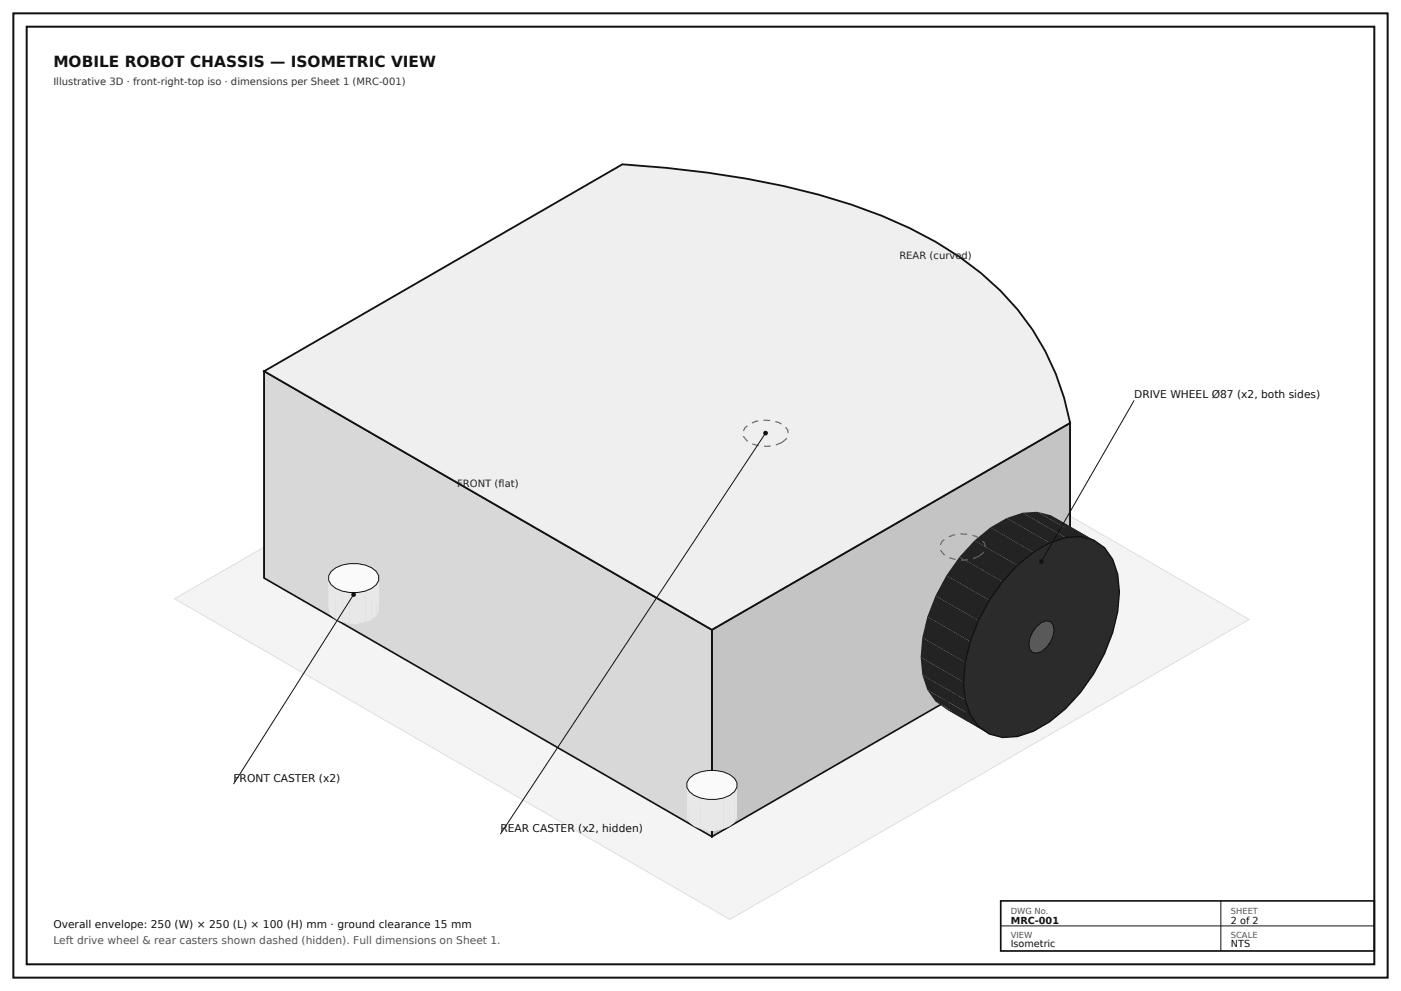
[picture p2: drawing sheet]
<svg xmlns="http://www.w3.org/2000/svg" width="420mm" height="297mm" viewBox="0 0 420 297" stroke-linecap="round" stroke-linejoin="round" font-family="sans-serif">
<path d="M4 4h412v289h-412zM8 8h404v281h-404z" fill="none" stroke="#111" stroke-width=".6"/>
<path d="M52.3 179.4l155.7-89.8 166.5 96.1-155.7 89.8z" fill="#f4f4f0" stroke="#e0e0da" stroke-width=".3"/>
<path d="M145 77.1l4.8-4 4.9-2.8 4.7-1.6a12 12 0 0 1 14.2 6.6l1.5 4.4a40 40 0 0 1-4 23.8 51.9 51.9 0 0 1-16.4 20.5l-4.9 2.8-4.8 1.6a12 12 0 0 1-14.1-6.6l-1.5-4.5a40 40 0 0 1 3.9-23.7l3.3-6.1 3.9-5.6z" fill="none" stroke="#666" stroke-width=".35" stroke-dasharray="2 1.6" stroke-linecap="butt"/>
<path d="M213.4 188.7l107.4-61.9v61.9l-107.4 62.1z" fill="#c4c4c4" stroke="#111" stroke-width=".5"/>
<path d="M79.2 111.3l134.2 77.4v62.1l-134.2-77.6z" fill="#d8d8d8" stroke="#111" stroke-width=".5"/>
<path d="M79.2 111.3l107.4-62.1a274.2 274.2 0 0 1 68.6 12.1 123.3 123.3 0 0 1 38.9 20.6 75.1 75.1 0 0 1 26.7 44.9l-107.4 61.9z" fill="#efefef" stroke="#111" stroke-width=".55"/>
<path d="M79.2 111.3v61.9M320.8 126.8v61.9M213.4 188.7v62.1" fill="none" stroke="#111" stroke-width=".5"/>
<g fill="#232323">
<path d="M322.2 164.7l12.9 7.4 .5 5.3-12.9-7.4z"/>
<path d="M320.7 160.2l12.9 7.4 1.5 4.5-12.9-7.4z"/>
<path d="M318.2 156.7l12.9 7.5 2.5 3.4-12.9-7.4z"/>
<path d="M315 154.4l12.9 7.5 3.2 2.3-12.9-7.5z"/>
<path d="M311 153.4l4 1 12.9 7.5-4-1.1z"/>
<path d="M306.6 153.7l4.4-.3 12.9 7.4-4.5 .3z"/>
<path d="M301.8 155.2l4.8-1.5 12.8 7.4-4.7 1.6z"/>
<path d="M296.9 158.1l4.9-2.9 12.9 7.5-4.9 2.8z"/>
<path d="M292.1 162l4.8-3.9 12.9 7.4-4.8 3.9z"/>
<path d="M292.1 162l12.9 7.4-4.5 4.9-12.8-7.4z"/>
<path d="M287.7 166.9l12.8 7.4-3.9 5.6-12.9-7.4z"/>
<path d="M283.7 172.5l12.9 7.4-3.3 6.1-12.9-7.5z"/>
<path d="M280.4 178.5l12.9 7.5-2.4 6.3-12.9-7.5z"/>
<path d="M278 184.8l12.9 7.5-1.5 6.2-12.9-7.4z"/>
<path d="M276.5 191.1l12.9 7.4-.5 5.9-12.9-7.4z"/>
<path d="M276 197l12.9 7.4 .5 5.3-12.9-7.4z"/>
<path d="M276.5 202.3l12.9 7.4 1.5 4.5-12.9-7.4z"/>
<path d="M278 206.8l12.9 7.4 2.4 3.5-12.9-7.5z"/>
<path d="M280.4 210.2l12.9 7.5 3.3 2.3-12.9-7.4z"/>
<path d="M283.7 212.6l4 1 12.8 7.4-3.9-1z"/>
<path d="M287.7 213.6l4.4-.3 12.9 7.4-4.5 .3z"/>
<path d="M292.1 213.3l4.8-1.6 12.9 7.4-4.8 1.6z"/>
<path d="M296.9 211.7l4.9-2.8 12.9 7.4-4.9 2.8z"/>
<path d="M301.8 208.9l4.8-3.9 12.8 7.4-4.7 3.9z"/>
<path d="M311 200.1l12.9 7.4-4.5 4.9-12.8-7.4z"/>
<path d="M315 194.5l12.9 7.4-4 5.6-12.9-7.4z"/>
<path d="M318.2 188.4l12.9 7.5-3.2 6-12.9-7.4z"/>
<path d="M320.7 182.1l12.9 7.5-2.5 6.3-12.9-7.5z"/>
<path d="M322.2 175.9l12.9 7.4-1.5 6.3-12.9-7.5z"/>
<path d="M322.7 170l12.9 7.4-.5 5.9-12.9-7.4z"/>
</g>
<path d="M305 169.4l4.8-3.9 4.9-2.8 4.7-1.6a12 12 0 0 1 14.2 6.5l1.5 4.5a40 40 0 0 1-4 23.8 51.9 51.9 0 0 1-16.4 20.4l-4.9 2.8-4.8 1.6a12 12 0 0 1-14.1-6.5l-1.5-4.5a40 40 0 0 1 3.9-23.7l3.3-6.1 3.9-5.6z" fill="#2b2b2b" stroke="#111" stroke-width=".4"/>
<path d="M310.8 187.7l1.4-1.1 1.5-.5 1.2 .2 .8 1a7.3 7.3 0 0 1-4.9 8.5l-1.2-.3-.9-.9a7.1 7.1 0 0 1 2.1-6.9z" fill="#5a5a5a" stroke="#111" stroke-width=".3"/>
<g fill="#e8e8e8">
<path d="M111.4 176.4l1.4-1.2v9.3l-1.4 1.2z"/>
<path d="M113.5 173.9v9.3l-.7 1.3v-9.3z"/>
<path d="M112.8 171.3l.7 1.3v9.3l-.7-1.3z"/>
<path d="M111.4 170.2l1.4 1.1v9.3l-1.4-1.2z"/>
<path d="M109.5 169.3l1.9 .9v9.2l-1.9-.8z"/>
<path d="M107.2 168.9l2.3 .4v9.3l-2.3-.4z"/>
<path d="M104.8 168.9h2.4v9.3h-2.4z"/>
<path d="M102.6 169.3l2.2-.4v9.3l-2.2 .4z"/>
<path d="M100.7 170.2l1.9-.9v9.3l-1.9 .8z"/>
<path d="M99.3 171.3l1.4-1.1v9.2l-1.4 1.2z"/>
<path d="M99.3 171.3v9.3l-.8 1.3v-9.3z"/>
<path d="M98.5 173.9l.8 1.3v9.3l-.8-1.3z"/>
<path d="M99.3 175.2l1.4 1.2v9.3l-1.4-1.2z"/>
<path d="M100.7 176.4l1.9 .8v9.3l-1.9-.8z"/>
<path d="M102.6 177.2l2.2 .4v9.3l-2.2-.4z"/>
<path d="M104.8 177.6h2.4v9.3h-2.4z"/>
<path d="M107.2 177.6l2.3-.4v9.3l-2.3 .4z"/>
<path d="M109.5 177.2l1.9-.8v9.3l-1.9 .8z"/>
</g>
<path d="M99.3 171.3a10.7 10.7 0 0 1 13.5 0 3.1 3.1 0 0 1-1.4 5.1 11.1 11.1 0 0 1-12.1-1.2l-.8-1.3v-1.3z" fill="#fafafa" stroke="#111" stroke-width=".3"/>
<g fill="#e8e8e8">
<path d="M218.8 238.3l1.4-1.1v9.3l-1.4 1.1z"/>
<path d="M220.9 235.9v9.3l-.7 1.3v-9.3z"/>
<path d="M220.2 233.3l.7 1.3v9.3l-.7-1.3z"/>
<path d="M218.8 232.1l1.4 1.2v9.3l-1.4-1.1z"/>
<path d="M216.9 231.3l1.9 .8v9.4l-1.9-.9z"/>
<path d="M214.6 230.9l2.3 .4v9.3l-2.3-.4z"/>
<path d="M212.2 230.9h2.4v9.3h-2.4z"/>
<path d="M210 231.3l2.2-.4v9.3l-2.2 .4z"/>
<path d="M208 232.1l2-.8v9.3l-2 .9z"/>
<path d="M206.7 233.3l1.3-1.2v9.4l-1.3 1.1z"/>
<path d="M206.7 233.3v9.3l-.8 1.3v-9.3z"/>
<path d="M205.9 235.9l.8 1.3v9.3l-.8-1.3z"/>
<path d="M206.7 237.2l1.3 1.1v9.3l-1.3-1.1z"/>
<path d="M208 238.3l2 .9v9.3l-2-.9z"/>
<path d="M210 239.2l2.2 .4v9.3l-2.2-.4z"/>
<path d="M212.2 239.6h2.4v9.3h-2.4z"/>
<path d="M214.6 239.6l2.3-.4v9.3l-2.3 .4z"/>
<path d="M216.9 239.2l1.9-.9v9.3l-1.9 .9z"/>
</g>
<path d="M206.7 233.3a10.7 10.7 0 0 1 13.5 0 3.2 3.2 0 0 1-1.4 5 11.1 11.1 0 0 1-12.1-1.1l-.8-1.3v-1.3z" fill="#fafafa" stroke="#111" stroke-width=".3"/>
<path d="M223.3 128.2a9.8 9.8 0 0 1 11.8-.6l1 1.2 .2 1.4-.6 1.3a9.8 9.8 0 0 1-11.8 .6l-1-1.2-.2-1.4zM282.4 162.3a9.8 9.8 0 0 1 11.8-.6l1 1.2 .2 1.4-.6 1.3a9.8 9.8 0 0 1-11.8 .6l-1-1.2-.2-1.4z" fill="none" stroke="#666" stroke-width=".35" stroke-dasharray="2 1.6" stroke-linecap="butt"/>
<path d="M340 120l-27.8 48.3" fill="none" stroke="#111" stroke-width=".3"/>
<circle cx="312.2" cy="168.3" r=".71" fill="#111"/>
<path d="M106 178.2l-36 56.8" fill="none" stroke="#111" stroke-width=".3"/>
<circle cx="106" cy="178.2" r=".71" fill="#111"/>
<path d="M229.5 129.8l-79.5 120.2" fill="none" stroke="#111" stroke-width=".3"/>
<circle cx="229.5" cy="129.8" r=".71" fill="#111"/>
<path d="M300 270h112v15h-112z" fill="none" stroke="#111" stroke-width=".5"/>
<path d="M300 277.5h112M366 270v15" fill="none" stroke="#111" stroke-width=".3"/>
<text font-size="4.6" fill="#111" x="16" y="20">MOBILE ROBOT CHASSIS — ISOMETRIC VIEW</text>
<g font-size="3.2" fill="#111">
<text x="340" y="119.4">DRIVE WHEEL Ø87 (x2, both sides)</text>
<text x="70" y="234.4">FRONT CASTER (x2)</text>
<text x="150" y="249.4">REAR CASTER (x2, hidden)</text>
<text x="16" y="278">Overall envelope: 250 (W) × 250 (L) × 100 (H) mm · ground clearance 15 mm</text>
</g>
<text font-size="3.2" fill="#555" x="16" y="283">Left drive wheel &amp; rear casters shown dashed (hidden). Full dimensions on Sheet 1.</text>
<text font-size="3" fill="#333" x="16" y="25.5">Illustrative 3D · front-right-top iso · dimensions per Sheet 1 (MRC-001)</text>
<g font-size="3" fill="#222">
<text x="269.6" y="77.5">REAR (curved)</text>
<text x="137.1" y="146">FRONT (flat)</text>
</g>
<g font-size="2.9" fill="#111">
<text x="303" y="276.8">MRC-001</text>
<text x="369" y="276.8">2 of 2</text>
<text x="303" y="283.8">Isometric</text>
<text x="369" y="283.8">NTS</text>
</g>
<g font-size="2.5" fill="#555">
<text x="303" y="274">DWG No.</text>
<text x="369" y="274">SHEET</text>
<text x="303" y="281">VIEW</text>
<text x="369" y="281">SCALE</text>
</g>
</svg>
